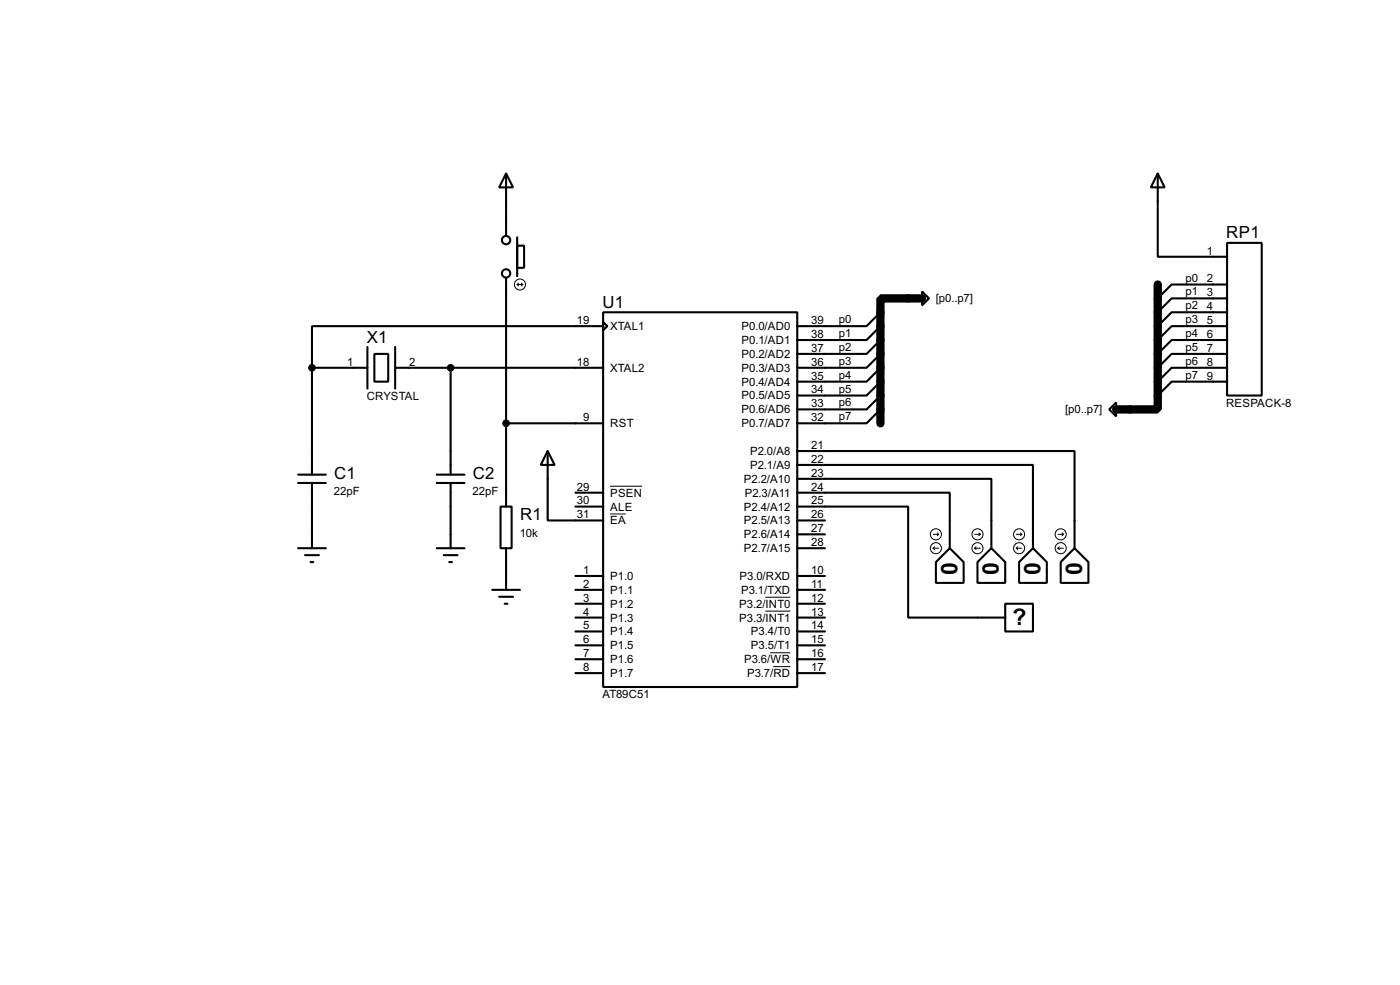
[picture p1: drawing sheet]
<svg xmlns="http://www.w3.org/2000/svg" width="256mm" height="180mm" viewBox="0 0 256 180" stroke-linecap="round" stroke-linejoin="round" font-family="sans-serif">
<path d="M168.9 54.6h-7.6v22.9M212.1 52.1v22.8h-7.6" fill="none" stroke="#000" stroke-width="1.5"/>
<g fill="none" stroke="#000" stroke-width=".38">
<path d="M92.7 31.7l1.3 2.6h-2.6zM92.7 31.7v11.5M212.1 31.7l1.3 2.6h-2.6zM212.1 31.7v15.3h12.7M92.7 50.8v41.9M94.7 45h1.3v4h-1.3zM94.7 43.4v7.1M110.5 57.1h35.5v68.6h-35.5zM110.5 58.9l.8 .8-.8 .8zM110.5 59.7h-53.4v7.6M161.3 59.7l-2.6 2.5h-12.7M161.3 57.1l-2.6 2.6h-12.7"/>
<path d="M168.9 53.3l1.3 1.3-1.3 1.3zM224.8 44.4h6.3v28h-6.3zM224.8 52.1h-10.2l-2.5 2.5M224.8 54.6h-10.2l-2.5 2.5M224.8 57.1h-10.2l-2.5 2.6M224.8 59.7h-10.2l-2.5 2.5M57.1 67.3h10.2M57.1 67.3v19.6M67.3 63.5v7.6M68.6 64.8h2.5v5h-2.5zM72.4 67.3h38.1M72.4 63.5v7.6"/>
<path d="M82.5 67.3v19.6M92.7 77.5h17.8M161.3 74.9l-2.6 2.6h-12.7M161.3 72.4l-2.6 2.5h-12.7M161.3 69.8l-2.6 2.6h-12.7M161.3 67.3l-2.6 2.5h-12.7M161.3 64.8l-2.6 2.5h-12.7M161.3 62.2l-2.6 2.6h-12.7M203.2 74.9l1.3-1.2v2.5zM224.8 62.2h-10.2l-2.5 2.6M224.8 64.8h-10.2l-2.5 2.5M224.8 67.3h-10.2l-2.5 2.5"/>
<path d="M224.8 69.8h-10.2l-2.5 2.6M54.6 86.9h5.1M54.6 88.4h5.1M57.1 88.4v11.9M80 86.9h5.1M80 88.4h5.1M82.5 88.4v11.9M91.7 92.7h2v7.6h-2zM100.3 82.5l1.3 2.6h-2.5zM100.3 82.5v12.7h10.2M105.4 92.7h5.1M105.4 90.2h5.1"/>
<path d="M146 92.7h20.4v20.3h17.7M146 90.2h28v10.1M146 87.6h35.6v12.7M146 85.1h43.2v15.2M146 82.5h50.8v17.8M146 95.2h5.1M146 97.8h5.1M54.6 100.3h5.1M55.9 101.6h2.5M56.9 102.9h.5M80 100.3h5.1M81.3 101.6h2.5"/>
<path d="M82.3 102.9h.5M90.2 107.9h5M91.4 109.2h2.6M92.5 110.5h.5M92.7 100.3v7.6M105.4 105.4h5.1M105.4 107.9h5.1M105.4 110.5h5.1M105.4 113h5.1M105.4 115.6h5.1M105.4 118.1h5.1M146 105.4h5.1"/>
<path d="M146 107.9h5.1M146 110.5h5.1M146 113h5.1M146 115.6h5.1M146 118.1h5.1M146 100.3h5.1M171.4 102.9l2.6-2.6 2.5 2.6v3.8h-5.1zM179.1 102.9l2.5-2.6 2.5 2.6v3.8h-5zM184.1 110.5h5.1v5.1h-5.1zM186.7 102.9l2.5-2.6 2.6 2.6v3.8h-5.1zM194.3 102.9l2.5-2.6 2.6 2.6v3.8h-5.1zM105.4 120.6h5.1"/>
<path d="M105.4 123.2h5.1M146 120.6h5.1M146 123.2h5.1"/>
<circle cx="92.7" cy="50" r=".76"/>
<circle cx="92.7" cy="43.9" r=".76"/>
</g>
<g fill="none" stroke="#000" stroke-width=".18">
<path d="M94.7 52.1h1.1M94.7 52.1l.3 .2M95 51.8l-.3 .3M95.5 51.8l.3 .3M95.8 52.1l-.3 .2M111.8 94.1h2.8M111.8 89h5.8M170.9 97.8h1.1M171.7 97.5l.3 .3M172 97.8l-.3 .2M178.6 97.8h1M179.3 97.5l.3 .3"/>
<path d="M179.6 97.8l-.3 .2M186.2 97.8h1M186.9 97.5l.3 .3M187.2 97.8l-.3 .2M193.8 97.8h1M194.6 97.5l.2 .3M194.8 97.8l-.2 .2M140.2 109.3h4.6M140.2 111.8h4.6M141.1 119.5h3.7M170.9 100.3l.3 .3M170.9 100.3h1.1"/>
<path d="M171.2 100.1l-.3 .2M178.6 100.3h1M178.6 100.3l.2 .3M178.8 100.1l-.2 .2M186.2 100.3h1M186.2 100.3l.2 .3M186.4 100.1l-.2 .2M193.8 100.3h1M193.8 100.3l.3 .3M194.1 100.1l-.3 .2M141.6 122h3.2"/>
<circle cx="95.2" cy="52.1" r="1.02"/>
<circle cx="171.4" cy="97.8" r="1.02"/>
<circle cx="179.1" cy="97.8" r="1.02"/>
<circle cx="186.7" cy="97.8" r="1.02"/>
<circle cx="194.3" cy="97.8" r="1.02"/>
<circle cx="171.4" cy="100.3" r="1.02"/>
<circle cx="179.1" cy="100.3" r="1.02"/>
<circle cx="186.7" cy="100.3" r="1.02"/>
<circle cx="194.3" cy="100.3" r="1.02"/>
</g>
<g fill="#000" stroke="#000" stroke-width=".38">
<circle cx="57.1" cy="67.3" r=".51"/>
<circle cx="82.5" cy="67.3" r=".51"/>
<circle cx="92.7" cy="77.5" r=".51"/>
</g>
<g font-size="4.7">
<text x="175.4" y="105.2" transform="rotate(-90 175.4 105.2)">0</text>
<text x="183" y="105.2" transform="rotate(-90 183 105.2)">0</text>
<text x="190.6" y="105.2" transform="rotate(-90 190.6 105.2)">0</text>
<text x="198.2" y="105.2" transform="rotate(-90 198.2 105.2)">0</text>
<text x="185.5" y="114.4">?</text>
</g>
<g font-size="3.4">
<text x="224.6" y="43.6">RP1</text>
<text x="110.4" y="56.3">U1</text>
<text x="67.2" y="62.7">X1</text>
<text x="61.2" y="87.7">C1</text>
<text x="86.6" y="87.7">C2</text>
<text x="95.3" y="95.2">R1</text>
</g>
<g font-size="2.3">
<text x="221.1" y="46.6">1</text>
<text x="217.2" y="51.5">p0</text>
<text x="221.1" y="51.7">2</text>
<text x="105.7" y="59.3">19</text>
<text x="148.6" y="59.3">39</text>
<text x="153.7" y="59.1">p0</text>
<text x="171.4" y="55.3">[p0..p7]</text>
<text x="217.2" y="54.1">p1</text>
<text x="217.2" y="56.6">p2</text>
<text x="217.2" y="59.1">p3</text>
<text x="221.1" y="54.2">3</text>
<text x="221.1" y="56.8">4</text>
<text x="221.1" y="59.3">5</text>
<text x="111.8" y="60.4">XTAL1</text>
<text x="135.8" y="60.4">P0.0/AD0</text>
<text x="135.8" y="62.9">P0.1/AD1</text>
<text x="135.8" y="65.5">P0.2/AD2</text>
<text x="148.6" y="61.8">38</text>
<text x="148.6" y="64.4">37</text>
<text x="153.7" y="64.2">p2</text>
<text x="153.7" y="61.7">p1</text>
<text x="217.2" y="61.7">p4</text>
<text x="217.2" y="64.2">p5</text>
<text x="221.1" y="61.8">6</text>
<text x="221.1" y="64.4">7</text>
<text x="63.6" y="66.9">1</text>
<text x="74.9" y="66.9">2</text>
<text x="105.7" y="66.9">18</text>
<text x="111.8" y="68">XTAL2</text>
<text x="135.8" y="68">P0.3/AD3</text>
<text x="135.8" y="70.6">P0.4/AD4</text>
<text x="148.6" y="66.9">36</text>
<text x="148.6" y="69.5">35</text>
<text x="153.7" y="71.8">p5</text>
<text x="153.7" y="69.3">p4</text>
<text x="153.7" y="66.8">p3</text>
<text x="217.2" y="66.8">p6</text>
<text x="217.2" y="69.3">p7</text>
<text x="221.1" y="66.9">8</text>
<text x="221.1" y="69.5">9</text>
<text x="67.2" y="73.2">CRYSTAL</text>
<text x="106.8" y="77.1">9</text>
<text x="135.8" y="73.1">P0.5/AD5</text>
<text x="135.8" y="75.6">P0.6/AD6</text>
<text x="148.6" y="72">34</text>
<text x="148.6" y="74.5">33</text>
<text x="148.6" y="77.1">32</text>
<text x="153.7" y="76.9">p7</text>
<text x="153.7" y="74.4">p6</text>
<text x="195.2" y="75.6">[p0..p7]</text>
<text x="224.6" y="74.5">RESPACK-8</text>
<text x="111.8" y="78.2">RST</text>
<text x="135.8" y="78.2">P0.7/AD7</text>
<text x="137.4" y="83.3">P2.0/A8</text>
<text x="148.6" y="82.2">21</text>
<text x="105.7" y="89.8">29</text>
<text x="136.3" y="88.3">P2.2/A10</text>
<text x="137.4" y="85.8">P2.1/A9</text>
<text x="148.6" y="84.7">22</text>
<text x="148.6" y="87.2">23</text>
<text x="148.6" y="89.8">24</text>
<text x="61.2" y="90.6">22pF</text>
<text x="86.6" y="90.6">22pF</text>
<text x="105.7" y="92.3">30</text>
<text x="105.7" y="94.9">31</text>
<text x="111.8" y="93.4">ALE</text>
<text x="111.8" y="96">EA</text>
<text x="111.8" y="90.9">PSEN</text>
<text x="136.3" y="93.4">P2.4/A12</text>
<text x="136.3" y="96">P2.5/A13</text>
<text x="136.4" y="90.9">P2.3/A11</text>
<text x="148.6" y="92.3">25</text>
<text x="148.6" y="94.9">26</text>
<text x="95.2" y="98.2">10k</text>
<text x="136.3" y="101">P2.7/A15</text>
<text x="136.3" y="98.5">P2.6/A14</text>
<text x="148.6" y="99.9">28</text>
<text x="148.6" y="97.4">27</text>
<text x="106.8" y="105">1</text>
<text x="106.8" y="107.6">2</text>
<text x="111.8" y="106.1">P1.0</text>
<text x="135.5" y="106.1">P3.0/RXD</text>
<text x="148.6" y="105">10</text>
<text x="148.6" y="107.6">11</text>
<text x="106.8" y="110.1">3</text>
<text x="106.8" y="112.6">4</text>
<text x="111.8" y="108.7">P1.1</text>
<text x="111.8" y="111.2">P1.2</text>
<text x="111.8" y="113.7">P1.3</text>
<text x="135.4" y="111.2">P3.2/INT0</text>
<text x="135.4" y="113.7">P3.3/INT1</text>
<text x="135.8" y="108.7">P3.1/TXD</text>
<text x="148.6" y="110.1">12</text>
<text x="148.6" y="112.6">13</text>
<text x="106.8" y="115.2">5</text>
<text x="106.8" y="117.7">6</text>
<text x="111.8" y="116.3">P1.4</text>
<text x="111.8" y="118.8">P1.5</text>
<text x="137.6" y="116.3">P3.4/T0</text>
<text x="137.6" y="118.8">P3.5/T1</text>
<text x="148.6" y="115.2">14</text>
<text x="148.6" y="117.7">15</text>
<text x="106.8" y="120.3">7</text>
<text x="106.8" y="122.8">8</text>
<text x="111.8" y="121.4">P1.6</text>
<text x="111.8" y="123.9">P1.7</text>
<text x="136.3" y="121.4">P3.6/WR</text>
<text x="136.9" y="123.9">P3.7/RD</text>
<text x="148.6" y="122.8">17</text>
<text x="148.6" y="120.3">16</text>
<text x="110.4" y="127.8">AT89C51</text>
</g>
</svg>
